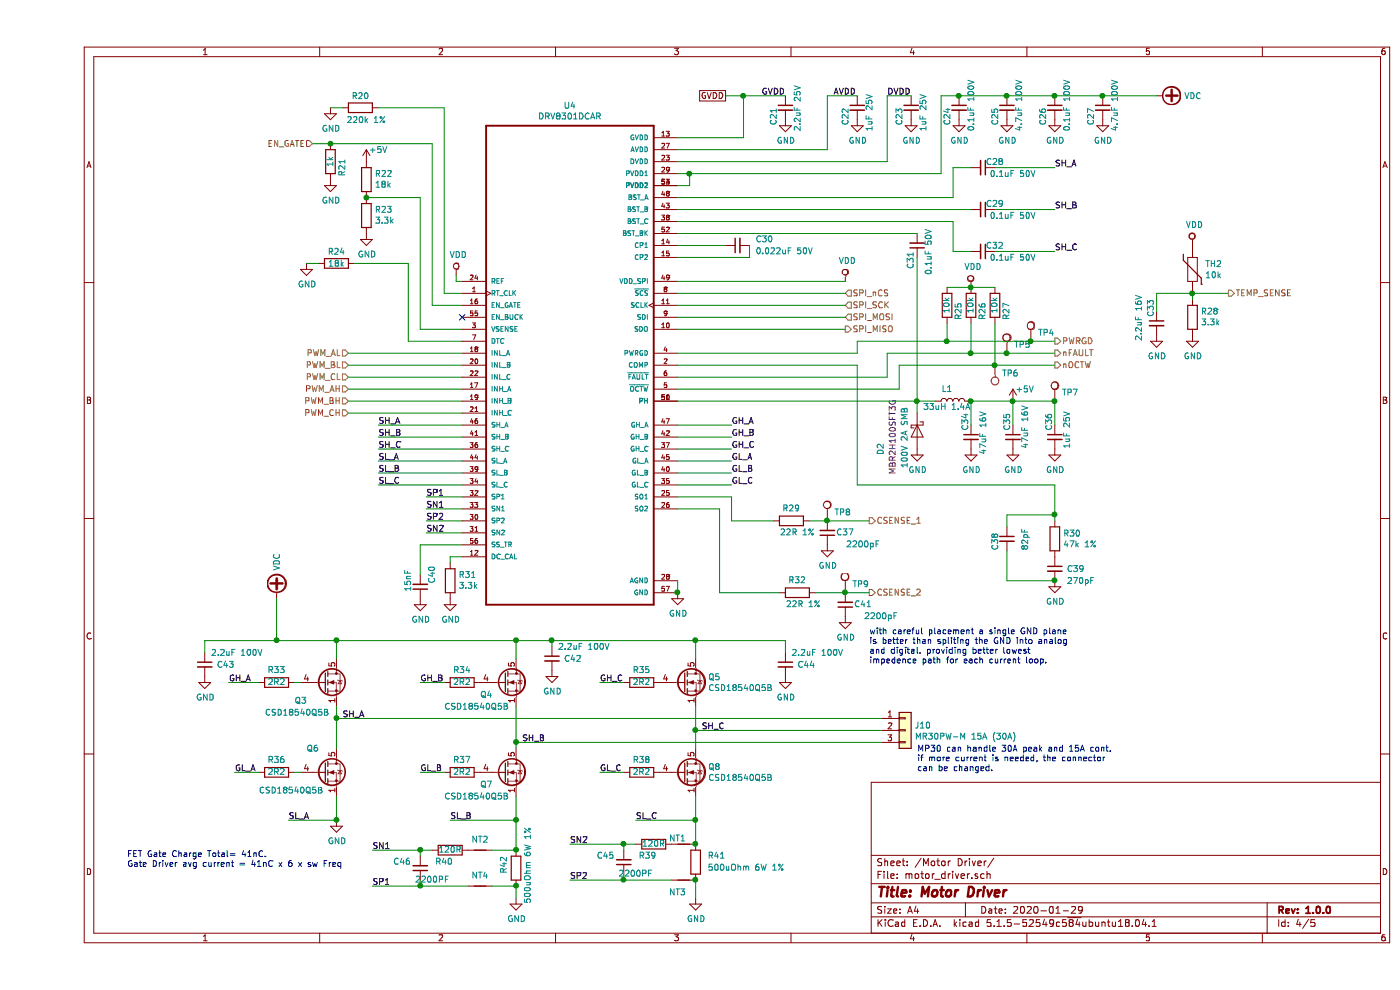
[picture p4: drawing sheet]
EESchema Schematic File Version 4
EELAYER 30 0
EELAYER END
$Descr A4 11693 8268
encoding utf-8
Sheet 4 5
Title "Motor Driver"
Date "2020-01-29"
Rev "1.0.0"
Comp ""
Comment1 ""
Comment2 ""
Comment3 ""
Comment4 ""
$EndDescr
$Comp
L DRV8301DCAR:DRV8301DCAR U4
U 1 1
P 4450 3050
F 0 "U4" H 4450 5220 50  0000 C CNN
F 1 "DRV8301DCAR" H 4450 5129 50  0000 C CNN
F 2 "SOP50P810X120-57N" H 4450 3050 50  0001 L BNN
F 3 "F" H 4450 3050 50  0001 L BNN
F 4 "IPC-7351B" H 4450 3050 50  0001 L BNN "Field4"
F 5 "Texas Instruments" H 4450 3050 50  0001 L BNN "Field5"
F 6 "5591" H 4450 3050 50  0001 L BNN "Field6"
	1    4450 3050
	1    0    0    -1  
$EndComp
Text HLabel 6750 2450 2    50   Input ~ 0
SPI_nCS
Text HLabel 6750 2550 2    50   Input ~ 0
SPI_SCK
Text HLabel 6750 2650 2    50   Input ~ 0
SPI_MOSI
Text HLabel 6750 2750 2    50   Output ~ 0
SPI_MISO
Wire Wire Line
	5350 2450 6750 2450
Wire Wire Line
	6750 2550 5350 2550
Wire Wire Line
	5350 2650 6750 2650
Wire Wire Line
	6750 2750 5350 2750
Text HLabel 8500 2950 2    50   Output ~ 0
nFAULT
Text HLabel 8500 3050 2    50   Output ~ 0
nOCTW
$Comp
L Device:C_Small C21
U 1 1
P 6250 900
F 0 "C21" V 6150 750 50  0000 L CNN
F 1 "2.2uF 25V" V 6350 700 50  0000 L CNN
F 2 "Capacitor_SMD:C_0402_1005Metric" H 6250 900 50  0001 C CNN
F 3 "~" H 6250 900 50  0001 C CNN
F 4 "" H 6250 900 50  0001 C CNN "Description"
	1    6250 900 
	1    0    0    -1  
$EndComp
Wire Wire Line
	6250 800  5900 800 
Wire Wire Line
	5900 1150 5350 1150
$Comp
L power:GND #PWR0149
U 1 1
P 6250 1000
F 0 "#PWR0149" H 6250 750 50  0001 C CNN
F 1 "GND" H 6255 827 50  0000 C CNN
F 2 "" H 6250 1000 50  0001 C CNN
F 3 "" H 6250 1000 50  0001 C CNN
	1    6250 1000
	1    0    0    -1  
$EndComp
Text Label 6050 800  0    50   ~ 0
GVDD
$Comp
L Device:C_Small C22
U 1 1
P 6850 900
F 0 "C22" V 6750 750 50  0000 L CNN
F 1 "1uF 25V" V 6950 700 50  0000 L CNN
F 2 "Capacitor_SMD:C_0402_1005Metric" H 6850 900 50  0001 C CNN
F 3 "~" H 6850 900 50  0001 C CNN
	1    6850 900 
	1    0    0    -1  
$EndComp
Wire Wire Line
	6850 800  6600 800 
Wire Wire Line
	6600 1250 5350 1250
$Comp
L power:GND #PWR0150
U 1 1
P 6850 1000
F 0 "#PWR0150" H 6850 750 50  0001 C CNN
F 1 "GND" H 6855 827 50  0000 C CNN
F 2 "" H 6850 1000 50  0001 C CNN
F 3 "" H 6850 1000 50  0001 C CNN
	1    6850 1000
	1    0    0    -1  
$EndComp
Text Label 6650 800  0    50   ~ 0
AVDD
Wire Wire Line
	7300 800  7100 800 
Wire Wire Line
	7100 1350 5350 1350
$Comp
L power:GND #PWR0151
U 1 1
P 7300 1000
F 0 "#PWR0151" H 7300 750 50  0001 C CNN
F 1 "GND" H 7305 827 50  0000 C CNN
F 2 "" H 7300 1000 50  0001 C CNN
F 3 "" H 7300 1000 50  0001 C CNN
	1    7300 1000
	1    0    0    -1  
$EndComp
$Comp
L Device:C_Small C25
U 1 1
P 8100 900
F 0 "C25" V 8000 750 50  0000 L CNN
F 1 "4.7uF 100V" V 8200 700 50  0000 L CNN
F 2 "Capacitor_SMD:C_1210_3225Metric" H 8100 900 50  0001 C CNN
F 3 "~" H 8100 900 50  0001 C CNN
	1    8100 900 
	1    0    0    -1  
$EndComp
$Comp
L Device:C_Small C24
U 1 1
P 7700 900
F 0 "C24" V 7600 750 50  0000 L CNN
F 1 "0.1uF 100V" V 7800 700 50  0000 L CNN
F 2 "Capacitor_SMD:C_0402_1005Metric" H 7700 900 50  0001 C CNN
F 3 "~" H 7700 900 50  0001 C CNN
	1    7700 900 
	1    0    0    -1  
$EndComp
Wire Wire Line
	8100 800  7700 800 
Wire Wire Line
	7700 800  7550 800 
Wire Wire Line
	7550 1450 5450 1450
Connection ~ 7700 800 
$Comp
L power:GND #PWR0152
U 1 1
P 7700 1000
F 0 "#PWR0152" H 7700 750 50  0001 C CNN
F 1 "GND" H 7705 827 50  0000 C CNN
F 2 "" H 7700 1000 50  0001 C CNN
F 3 "" H 7700 1000 50  0001 C CNN
	1    7700 1000
	1    0    0    -1  
$EndComp
$Comp
L power:GND #PWR0153
U 1 1
P 8100 1000
F 0 "#PWR0153" H 8100 750 50  0001 C CNN
F 1 "GND" H 8105 827 50  0000 C CNN
F 2 "" H 8100 1000 50  0001 C CNN
F 3 "" H 8100 1000 50  0001 C CNN
	1    8100 1000
	1    0    0    -1  
$EndComp
$Comp
L power:VDC #PWR0154
U 1 1
P 9350 800
F 0 "#PWR0154" H 9350 700 50  0001 C CNN
F 1 "VDC" V 9350 1030 50  0000 L CNN
F 2 "" H 9350 800 50  0001 C CNN
F 3 "" H 9350 800 50  0001 C CNN
	1    9350 800 
	0    1    1    0   
$EndComp
Connection ~ 8100 800 
$Comp
L power:GND #PWR0155
U 1 1
P 8500 1000
F 0 "#PWR0155" H 8500 750 50  0001 C CNN
F 1 "GND" H 8505 827 50  0000 C CNN
F 2 "" H 8500 1000 50  0001 C CNN
F 3 "" H 8500 1000 50  0001 C CNN
	1    8500 1000
	1    0    0    -1  
$EndComp
$Comp
L power:GND #PWR0156
U 1 1
P 8900 1000
F 0 "#PWR0156" H 8900 750 50  0001 C CNN
F 1 "GND" H 8905 827 50  0000 C CNN
F 2 "" H 8900 1000 50  0001 C CNN
F 3 "" H 8900 1000 50  0001 C CNN
	1    8900 1000
	1    0    0    -1  
$EndComp
Wire Wire Line
	5350 1550 5450 1550
Wire Wire Line
	5450 1550 5450 1450
Connection ~ 5450 1450
Wire Wire Line
	5450 1450 5350 1450
Text Label 7100 800  0    50   ~ 0
DVDD
$Comp
L Device:C_Small C32
U 1 1
P 7900 2100
F 0 "C32" V 7850 2200 50  0000 C CNN
F 1 "0.1uF 50V" V 7950 2350 50  0000 C CNN
F 2 "Capacitor_SMD:C_0402_1005Metric" H 7900 2100 50  0001 C CNN
F 3 "~" H 7900 2100 50  0001 C CNN
	1    7900 2100
	0    1    1    0   
$EndComp
Wire Wire Line
	5350 1650 7650 1650
Wire Wire Line
	7800 1400 7650 1400
Wire Wire Line
	7650 1400 7650 1650
Wire Wire Line
	7800 1750 5350 1750
Wire Wire Line
	5350 1850 7650 1850
Wire Wire Line
	7650 1850 7650 2100
Wire Wire Line
	7650 2100 7800 2100
Wire Wire Line
	8500 1400 8000 1400
Wire Wire Line
	8500 1750 8000 1750
Wire Wire Line
	8500 2100 8000 2100
Text Label 8500 1400 0    50   ~ 0
SH_A
Text Label 8500 1750 0    50   ~ 0
SH_B
Text Label 8500 2100 0    50   ~ 0
SH_C
$Comp
L power:GND #PWR0157
U 1 1
P 8150 3750
F 0 "#PWR0157" H 8150 3500 50  0001 C CNN
F 1 "GND" H 8155 3577 50  0000 C CNN
F 2 "" H 8150 3750 50  0001 C CNN
F 3 "" H 8150 3750 50  0001 C CNN
	1    8150 3750
	1    0    0    -1  
$EndComp
$Comp
L Device:C_Small C34
U 1 1
P 7800 3650
F 0 "C34" V 7750 3700 50  0000 L CNN
F 1 "47uF 16V" V 7900 3500 50  0000 L CNN
F 2 "Capacitor_SMD:C_1210_3225Metric" H 7800 3650 50  0001 C CNN
F 3 "https://search.murata.co.jp/Ceramy/image/img/A01X/G101/ENG/GRM32EC81C476KE15-01.pdf" H 7800 3650 50  0001 C CNN
	1    7800 3650
	1    0    0    -1  
$EndComp
$Comp
L power:GND #PWR0158
U 1 1
P 7800 3750
F 0 "#PWR0158" H 7800 3500 50  0001 C CNN
F 1 "GND" H 7805 3577 50  0000 C CNN
F 2 "" H 7800 3750 50  0001 C CNN
F 3 "" H 7800 3750 50  0001 C CNN
	1    7800 3750
	1    0    0    -1  
$EndComp
$Comp
L power:+5V #PWR0159
U 1 1
P 8150 3350
F 0 "#PWR0159" H 8150 3200 50  0001 C CNN
F 1 "+5V" H 8250 3450 50  0000 C CNN
F 2 "" H 8150 3350 50  0001 C CNN
F 3 "" H 8150 3350 50  0001 C CNN
	1    8150 3350
	1    0    0    -1  
$EndComp
Wire Wire Line
	8150 3550 8150 3350
Wire Wire Line
	8150 3350 7800 3350
Wire Wire Line
	7800 3350 7800 3550
Connection ~ 8150 3350
$Comp
L Device:C_Small C36
U 1 1
P 8500 3650
F 0 "C36" V 8450 3700 50  0000 L CNN
F 1 "1uF 25V" V 8600 3550 50  0000 L CNN
F 2 "Capacitor_SMD:C_0402_1005Metric" H 8500 3650 50  0001 C CNN
F 3 "~" H 8500 3650 50  0001 C CNN
	1    8500 3650
	1    0    0    -1  
$EndComp
$Comp
L power:GND #PWR0160
U 1 1
P 8500 3750
F 0 "#PWR0160" H 8500 3500 50  0001 C CNN
F 1 "GND" H 8505 3577 50  0000 C CNN
F 2 "" H 8500 3750 50  0001 C CNN
F 3 "" H 8500 3750 50  0001 C CNN
	1    8500 3750
	1    0    0    -1  
$EndComp
Wire Wire Line
	8500 3550 8500 3350
Wire Wire Line
	8500 3350 8150 3350
$Comp
L Device:L L1
U 1 1
P 7650 3350
F 0 "L1" V 7750 3400 50  0000 C CNN
F 1 "33uH 1.4A" V 7600 3400 50  0000 C CNN
F 2 "Inductor_SMD:L_Taiyo-Yuden_NR-60xx" H 7650 3350 50  0001 C CNN
F 3 "https://www.bourns.com/docs/Product-Datasheets/SRN6045.pdf" H 7650 3350 50  0001 C CNN
F 4 "NR6045T330M" V 7650 3350 50  0001 C CNN "MPN"
	1    7650 3350
	0    -1   -1   0   
$EndComp
Connection ~ 7800 3350
$Comp
L Device:C_Small C35
U 1 1
P 8150 3650
F 0 "C35" V 8100 3700 50  0000 L CNN
F 1 "47uF 16V" V 8250 3550 50  0000 L CNN
F 2 "Capacitor_SMD:C_1210_3225Metric" H 8150 3650 50  0001 C CNN
F 3 "https://search.murata.co.jp/Ceramy/image/img/A01X/G101/ENG/GRM32EC81C476KE15-01.pdf" H 8150 3650 50  0001 C CNN
	1    8150 3650
	1    0    0    -1  
$EndComp
Wire Wire Line
	5350 3350 7350 3350
$Comp
L Device:C_Small C29
U 1 1
P 7900 1750
F 0 "C29" V 7850 1850 50  0000 C CNN
F 1 "0.1uF 50V" V 7950 2000 50  0000 C CNN
F 2 "Capacitor_SMD:C_0402_1005Metric" H 7900 1750 50  0001 C CNN
F 3 "~" H 7900 1750 50  0001 C CNN
	1    7900 1750
	0    1    1    0   
$EndComp
$Comp
L Device:C_Small C28
U 1 1
P 7900 1400
F 0 "C28" V 7850 1500 50  0000 C CNN
F 1 "0.1uF 50V" V 7950 1650 50  0000 C CNN
F 2 "Capacitor_SMD:C_0402_1005Metric" H 7900 1400 50  0001 C CNN
F 3 "~" H 7900 1400 50  0001 C CNN
	1    7900 1400
	0    1    1    0   
$EndComp
$Comp
L Device:C_Small C31
U 1 1
P 7350 2050
F 0 "C31" V 7400 2250 50  0000 R CNN
F 1 "0.1uF 50V" V 7250 2300 50  0000 R CNN
F 2 "Capacitor_SMD:C_0402_1005Metric" H 7350 2050 50  0001 C CNN
F 3 "~" H 7350 2050 50  0001 C CNN
	1    7350 2050
	-1   0    0    1   
$EndComp
Wire Wire Line
	5350 1950 7350 1950
Wire Wire Line
	7350 2150 7350 3350
Connection ~ 7350 3350
Wire Wire Line
	7350 3350 7500 3350
$Comp
L Device:C_Small C30
U 1 1
P 5850 2050
F 0 "C30" V 5900 1900 50  0000 R CNN
F 1 "0.022uF 50V" V 5800 1900 50  0000 R CNN
F 2 "Capacitor_SMD:C_0402_1005Metric" H 5850 2050 50  0001 C CNN
F 3 "~" H 5850 2050 50  0001 C CNN
	1    5850 2050
	0    -1   -1   0   
$EndComp
Wire Wire Line
	5350 2050 5750 2050
Wire Wire Line
	5950 2050 5950 2150
Wire Wire Line
	5950 2150 5350 2150
$Comp
L Device:C_Small C23
U 1 1
P 7300 900
F 0 "C23" V 7200 750 50  0000 L CNN
F 1 "1uF 25V" V 7400 700 50  0000 L CNN
F 2 "Capacitor_SMD:C_0402_1005Metric" H 7300 900 50  0001 C CNN
F 3 "~" H 7300 900 50  0001 C CNN
	1    7300 900 
	1    0    0    -1  
$EndComp
Wire Wire Line
	8100 800  8500 800 
$Comp
L Device:C_Small C26
U 1 1
P 8500 900
F 0 "C26" V 8400 750 50  0000 L CNN
F 1 "0.1uF 100V" V 8600 700 50  0000 L CNN
F 2 "Capacitor_SMD:C_0402_1005Metric" H 8500 900 50  0001 C CNN
F 3 "~" H 8500 900 50  0001 C CNN
	1    8500 900 
	1    0    0    -1  
$EndComp
Connection ~ 8500 800 
Wire Wire Line
	8500 800  8900 800 
$Comp
L Device:C_Small C27
U 1 1
P 8900 900
F 0 "C27" V 8800 750 50  0000 L CNN
F 1 "4.7uF 100V" V 9000 700 50  0000 L CNN
F 2 "Capacitor_SMD:C_1210_3225Metric" H 8900 900 50  0001 C CNN
F 3 "~" H 8900 900 50  0001 C CNN
	1    8900 900 
	1    0    0    -1  
$EndComp
Connection ~ 8900 800 
$Comp
L Device:D_Schottky D2
U 1 1
P 7350 3600
F 0 "D2" H 7450 3300 50  0000 L CNN
F 1 "100V 2A SMB" H 7150 3500 50  0000 L CNN
F 2 "Diode_SMD:D_SOD-123F" H 7350 3600 50  0001 C CNN
F 3 "" H 7350 3600 50  0001 C CNN
F 4 "MBR2H100SFT3G" H 7400 3400 50  0000 C CNN "MPN"
	1    7350 3600
	0    1    1    0   
$EndComp
$Comp
L power:GND #PWR0161
U 1 1
P 7350 3750
F 0 "#PWR0161" H 7350 3500 50  0001 C CNN
F 1 "GND" H 7355 3577 50  0000 C CNN
F 2 "" H 7350 3750 50  0001 C CNN
F 3 "" H 7350 3750 50  0001 C CNN
	1    7350 3750
	1    0    0    -1  
$EndComp
Wire Wire Line
	7350 3450 7350 3350
Wire Wire Line
	6750 2350 5350 2350
$Comp
L power:VDD #PWR0162
U 1 1
P 6750 2350
F 0 "#PWR0162" H 6750 2200 50  0001 C CNN
F 1 "VDD" H 6767 2523 50  0000 C CNN
F 2 "" H 6750 2350 50  0001 C CNN
F 3 "" H 6750 2350 50  0001 C CNN
	1    6750 2350
	1    0    0    -1  
$EndComp
$Comp
L power:VDD #PWR0163
U 1 1
P 7800 2400
F 0 "#PWR0163" H 7800 2250 50  0001 C CNN
F 1 "VDD" H 7817 2573 50  0000 C CNN
F 2 "" H 7800 2400 50  0001 C CNN
F 3 "" H 7800 2400 50  0001 C CNN
	1    7800 2400
	1    0    0    -1  
$EndComp
$Comp
L Device:R R27
U 1 1
P 8000 2550
F 0 "R27" V 7900 2600 50  0000 C CNN
F 1 "10k" V 8000 2550 50  0000 C CNN
F 2 "Resistor_SMD:R_0402_1005Metric" V 7930 2550 50  0001 C CNN
F 3 "~" H 8000 2550 50  0001 C CNN
	1    8000 2550
	-1   0    0    1   
$EndComp
Text HLabel 8500 2850 2    50   Output ~ 0
PWRGD
$Comp
L Device:R R26
U 1 1
P 7800 2550
F 0 "R26" V 7700 2600 50  0000 C CNN
F 1 "10k" V 7800 2550 50  0000 C CNN
F 2 "Resistor_SMD:R_0402_1005Metric" V 7730 2550 50  0001 C CNN
F 3 "~" H 7800 2550 50  0001 C CNN
	1    7800 2550
	-1   0    0    1   
$EndComp
$Comp
L Device:R R25
U 1 1
P 7600 2550
F 0 "R25" V 7500 2600 50  0000 C CNN
F 1 "10k" V 7600 2550 50  0000 C CNN
F 2 "Resistor_SMD:R_0402_1005Metric" V 7530 2550 50  0001 C CNN
F 3 "~" H 7600 2550 50  0001 C CNN
	1    7600 2550
	-1   0    0    1   
$EndComp
Wire Wire Line
	7600 2400 7800 2400
Connection ~ 7800 2400
Wire Wire Line
	7800 2400 8000 2400
Wire Wire Line
	7200 3050 7200 3250
Wire Wire Line
	7200 3250 5350 3250
Wire Wire Line
	7200 3050 8000 3050
Wire Wire Line
	7100 3150 7100 2950
Wire Wire Line
	7100 2950 7800 2950
Wire Wire Line
	5350 3150 7100 3150
Wire Wire Line
	8500 2850 8300 2850
Wire Wire Line
	6850 2850 6850 2950
Wire Wire Line
	6850 2950 5350 2950
Wire Wire Line
	7600 2700 7600 2850
Connection ~ 7600 2850
Wire Wire Line
	7600 2850 6850 2850
Wire Wire Line
	7800 2700 7800 2950
Connection ~ 7800 2950
Wire Wire Line
	7800 2950 8100 2950
Wire Wire Line
	8000 2700 8000 3050
Connection ~ 8000 3050
Wire Wire Line
	8000 3050 8500 3050
$Comp
L Device:C_Small C38
U 1 1
P 8100 4500
F 0 "C38" V 8000 4400 50  0000 L CNN
F 1 "82pF" V 8250 4400 50  0000 L CNN
F 2 "Capacitor_SMD:C_0402_1005Metric" H 8100 4500 50  0001 C CNN
F 3 "~" H 8100 4500 50  0001 C CNN
	1    8100 4500
	1    0    0    -1  
$EndComp
$Comp
L Device:C_Small C39
U 1 1
P 8500 4750
F 0 "C39" H 8600 4750 50  0000 L CNN
F 1 "270pF" H 8600 4650 50  0000 L CNN
F 2 "Capacitor_SMD:C_0402_1005Metric" H 8500 4750 50  0001 C CNN
F 3 "~" H 8500 4750 50  0001 C CNN
	1    8500 4750
	1    0    0    -1  
$EndComp
$Comp
L Device:R R30
U 1 1
P 8500 4500
F 0 "R30" H 8570 4546 50  0000 L CNN
F 1 "47k 1%" H 8570 4455 50  0000 L CNN
F 2 "Resistor_SMD:R_0402_1005Metric" V 8430 4500 50  0001 C CNN
F 3 "~" H 8500 4500 50  0001 C CNN
	1    8500 4500
	1    0    0    -1  
$EndComp
Wire Wire Line
	8100 4400 8100 4300
Wire Wire Line
	8100 4300 8500 4300
Wire Wire Line
	8500 4300 8500 4350
Wire Wire Line
	6850 4050 6850 3050
Wire Wire Line
	6850 3050 5350 3050
$Comp
L power:GND #PWR0164
U 1 1
P 8500 4850
F 0 "#PWR0164" H 8500 4600 50  0001 C CNN
F 1 "GND" H 8505 4677 50  0000 C CNN
F 2 "" H 8500 4850 50  0001 C CNN
F 3 "" H 8500 4850 50  0001 C CNN
	1    8500 4850
	1    0    0    -1  
$EndComp
Wire Wire Line
	8500 4850 8100 4850
Wire Wire Line
	8100 4850 8100 4600
Connection ~ 8500 4850
$Comp
L power:GND #PWR0165
U 1 1
P 5350 4950
F 0 "#PWR0165" H 5350 4700 50  0001 C CNN
F 1 "GND" H 5355 4777 50  0000 C CNN
F 2 "" H 5350 4950 50  0001 C CNN
F 3 "" H 5350 4950 50  0001 C CNN
	1    5350 4950
	1    0    0    -1  
$EndComp
Wire Wire Line
	5350 4850 5350 4950
Connection ~ 5350 4950
Text Notes 6950 5550 0    50   ~ 0
with careful placement a single GND plane \nis better than spliting the GND into analog\nand digital. providing better lowest \nimpedence path for each current loop.
$Comp
L power:VDD #PWR0166
U 1 1
P 3500 2300
F 0 "#PWR0166" H 3500 2150 50  0001 C CNN
F 1 "VDD" H 3517 2473 50  0000 C CNN
F 2 "" H 3500 2300 50  0001 C CNN
F 3 "" H 3500 2300 50  0001 C CNN
	1    3500 2300
	1    0    0    -1  
$EndComp
Wire Wire Line
	3500 2350 3500 2300
$Comp
L Device:R R20
U 1 1
P 2700 900
F 0 "R20" V 2600 900 50  0000 C CNN
F 1 "220k 1%" V 2800 950 50  0000 C CNN
F 2 "Resistor_SMD:R_0402_1005Metric" V 2630 900 50  0001 C CNN
F 3 "~" H 2700 900 50  0001 C CNN
	1    2700 900 
	0    1    1    0   
$EndComp
$Comp
L power:GND #PWR0167
U 1 1
P 2450 900
F 0 "#PWR0167" H 2450 650 50  0001 C CNN
F 1 "GND" H 2455 727 50  0000 C CNN
F 2 "" H 2450 900 50  0001 C CNN
F 3 "" H 2450 900 50  0001 C CNN
	1    2450 900 
	1    0    0    -1  
$EndComp
Wire Wire Line
	2450 900  2550 900 
Wire Wire Line
	3550 2350 3500 2350
Text HLabel 2300 1200 0    50   Input ~ 0
EN_GATE
$Comp
L Device:R R21
U 1 1
P 2450 1350
F 0 "R21" V 2350 1400 50  0000 C CNN
F 1 "1k" V 2450 1350 50  0000 C CNN
F 2 "Resistor_SMD:R_0402_1005Metric" V 2380 1350 50  0001 C CNN
F 3 "~" H 2450 1350 50  0001 C CNN
	1    2450 1350
	-1   0    0    1   
$EndComp
$Comp
L power:GND #PWR0168
U 1 1
P 2450 1500
F 0 "#PWR0168" H 2450 1250 50  0001 C CNN
F 1 "GND" H 2455 1327 50  0000 C CNN
F 2 "" H 2450 1500 50  0001 C CNN
F 3 "" H 2450 1500 50  0001 C CNN
	1    2450 1500
	1    0    0    -1  
$EndComp
Wire Wire Line
	3400 2450 3550 2450
Wire Wire Line
	2300 1200 2450 1200
Wire Wire Line
	3300 2550 3550 2550
NoConn ~ 3550 2650
$Comp
L Device:R R22
U 1 1
P 2750 1500
F 0 "R22" H 2680 1454 50  0000 R CNN
F 1 "18k" H 2680 1545 50  0000 R CNN
F 2 "Resistor_SMD:R_0402_1005Metric" V 2680 1500 50  0001 C CNN
F 3 "~" H 2750 1500 50  0001 C CNN
	1    2750 1500
	-1   0    0    1   
$EndComp
$Comp
L power:+5V #PWR0169
U 1 1
P 2750 1350
F 0 "#PWR0169" H 2750 1200 50  0001 C CNN
F 1 "+5V" H 2850 1450 50  0000 C CNN
F 2 "" H 2750 1350 50  0001 C CNN
F 3 "" H 2750 1350 50  0001 C CNN
	1    2750 1350
	1    0    0    -1  
$EndComp
$Comp
L Device:R R23
U 1 1
P 2750 1800
F 0 "R23" H 2680 1754 50  0000 R CNN
F 1 "3.3k" H 2680 1845 50  0000 R CNN
F 2 "Resistor_SMD:R_0402_1005Metric" V 2680 1800 50  0001 C CNN
F 3 "~" H 2750 1800 50  0001 C CNN
	1    2750 1800
	-1   0    0    1   
$EndComp
Wire Wire Line
	2750 1650 3200 1650
Wire Wire Line
	3200 1650 3200 2750
Wire Wire Line
	3200 2750 3550 2750
Connection ~ 2750 1650
$Comp
L power:GND #PWR0170
U 1 1
P 2750 1950
F 0 "#PWR0170" H 2750 1700 50  0001 C CNN
F 1 "GND" H 2755 1777 50  0000 C CNN
F 2 "" H 2750 1950 50  0001 C CNN
F 3 "" H 2750 1950 50  0001 C CNN
	1    2750 1950
	1    0    0    -1  
$EndComp
$Comp
L Device:R R24
U 1 1
P 2500 2200
F 0 "R24" V 2400 2200 50  0000 C CNN
F 1 "18k" V 2500 2200 50  0000 C CNN
F 2 "Resistor_SMD:R_0402_1005Metric" V 2430 2200 50  0001 C CNN
F 3 "~" H 2500 2200 50  0001 C CNN
	1    2500 2200
	0    1    1    0   
$EndComp
Wire Wire Line
	2650 2200 3100 2200
Wire Wire Line
	3100 2200 3100 2850
Wire Wire Line
	3100 2850 3550 2850
$Comp
L power:GND #PWR0171
U 1 1
P 2250 2200
F 0 "#PWR0171" H 2250 1950 50  0001 C CNN
F 1 "GND" H 2255 2027 50  0000 C CNN
F 2 "" H 2250 2200 50  0001 C CNN
F 3 "" H 2250 2200 50  0001 C CNN
	1    2250 2200
	1    0    0    -1  
$EndComp
Wire Wire Line
	2350 2200 2250 2200
Text HLabel 2600 3350 0    50   Input ~ 0
PWM_BH
Text HLabel 2600 3050 0    50   Input ~ 0
PWM_BL
Text HLabel 2600 3450 0    50   Input ~ 0
PWM_CH
Text HLabel 2600 3150 0    50   Input ~ 0
PWM_CL
Text HLabel 2600 3250 0    50   Input ~ 0
PWM_AH
Text HLabel 2600 2950 0    50   Input ~ 0
PWM_AL
Wire Wire Line
	2600 2950 3550 2950
Wire Wire Line
	3550 3050 2600 3050
Wire Wire Line
	2600 3150 3550 3150
Wire Wire Line
	3550 3250 2600 3250
Wire Wire Line
	3550 3350 2600 3350
Wire Wire Line
	2600 3450 3550 3450
Wire Wire Line
	5900 800  5900 1150
Wire Wire Line
	6600 800  6600 1250
Wire Wire Line
	7100 800  7100 1350
Wire Wire Line
	7550 800  7550 1450
Wire Wire Line
	2450 1200 3300 1200
Wire Wire Line
	3300 1200 3300 2550
Connection ~ 2450 1200
Wire Wire Line
	3400 900  3400 2450
Wire Wire Line
	2850 900  3400 900 
$Comp
L Transistor_FET:CSD18540Q5B Q3
U 1 1
P 2400 5700
F 0 "Q3" H 2150 5550 50  0000 L CNN
F 1 "CSD18540Q5B" H 1900 5450 50  0000 L CNN
F 2 "Package_TO_SOT_SMD:TDSON-8-1" H 2600 5625 50  0001 L CIN
F 3 "http://www.ti.com/lit/gpn/csd18540q5b" V 2400 5700 50  0001 L CNN
	1    2400 5700
	1    0    0    -1  
$EndComp
Wire Wire Line
	9350 800  8900 800 
$Comp
L Transistor_FET:CSD18540Q5B Q6
U 1 1
P 2400 6450
F 0 "Q6" H 2250 6650 50  0000 L CNN
F 1 "CSD18540Q5B" H 1850 6300 50  0000 L CNN
F 2 "Package_TO_SOT_SMD:TDSON-8-1" H 2600 6375 50  0001 L CIN
F 3 "http://www.ti.com/lit/gpn/csd18540q5b" V 2400 6450 50  0001 L CNN
	1    2400 6450
	1    0    0    -1  
$EndComp
$Comp
L Transistor_FET:CSD18540Q5B Q4
U 1 1
P 3900 5700
F 0 "Q4" H 3700 5600 50  0000 L CNN
F 1 "CSD18540Q5B" H 3400 5500 50  0000 L CNN
F 2 "Package_TO_SOT_SMD:TDSON-8-1" H 4100 5625 50  0001 L CIN
F 3 "http://www.ti.com/lit/gpn/csd18540q5b" V 3900 5700 50  0001 L CNN
	1    3900 5700
	1    0    0    -1  
$EndComp
$Comp
L Transistor_FET:CSD18540Q5B Q7
U 1 1
P 3900 6450
F 0 "Q7" H 3700 6350 50  0000 L CNN
F 1 "CSD18540Q5B" H 3400 6250 50  0000 L CNN
F 2 "Package_TO_SOT_SMD:TDSON-8-1" H 4100 6375 50  0001 L CIN
F 3 "http://www.ti.com/lit/gpn/csd18540q5b" V 3900 6450 50  0001 L CNN
	1    3900 6450
	1    0    0    -1  
$EndComp
$Comp
L Transistor_FET:CSD18540Q5B Q8
U 1 1
P 5400 6450
F 0 "Q8" H 5604 6496 50  0000 L CNN
F 1 "CSD18540Q5B" H 5604 6405 50  0000 L CNN
F 2 "Package_TO_SOT_SMD:TDSON-8-1" H 5600 6375 50  0001 L CIN
F 3 "http://www.ti.com/lit/gpn/csd18540q5b" V 5400 6450 50  0001 L CNN
	1    5400 6450
	1    0    0    -1  
$EndComp
$Comp
L Transistor_FET:CSD18540Q5B Q5
U 1 1
P 5400 5700
F 0 "Q5" H 5604 5746 50  0000 L CNN
F 1 "CSD18540Q5B" H 5604 5655 50  0000 L CNN
F 2 "Package_TO_SOT_SMD:TDSON-8-1" H 5600 5625 50  0001 L CIN
F 3 "http://www.ti.com/lit/gpn/csd18540q5b" V 5400 5700 50  0001 L CNN
	1    5400 5700
	1    0    0    -1  
$EndComp
Wire Wire Line
	2500 5500 2500 5350
Wire Wire Line
	4000 5350 4000 5500
Wire Wire Line
	4000 5350 4300 5350
Wire Wire Line
	5500 5350 5500 5500
Connection ~ 4000 5350
$Comp
L Device:R R42
U 1 1
P 4000 7250
F 0 "R42" V 4100 7300 50  0000 R CNN
F 1 "500uOhm 6W 1%" V 3900 7550 50  0000 R CNN
F 2 "Resistor_SMD:R_2512_6332Metric" V 3930 7250 50  0001 C CNN
F 3 "~" H 4000 7250 50  0001 C CNN
	1    4000 7250
	-1   0    0    1   
$EndComp
$Comp
L Device:R R33
U 1 1
P 2000 5700
F 0 "R33" V 2100 5700 50  0000 C CNN
F 1 "2R2" V 2000 5700 50  0000 C CNN
F 2 "Resistor_SMD:R_0402_1005Metric" V 1930 5700 50  0001 C CNN
F 3 "~" H 2000 5700 50  0001 C CNN
	1    2000 5700
	0    -1   -1   0   
$EndComp
$Comp
L Device:R R36
U 1 1
P 2000 6450
F 0 "R36" V 2100 6450 50  0000 C CNN
F 1 "2R2" V 2000 6450 50  0000 C CNN
F 2 "Resistor_SMD:R_0402_1005Metric" V 1930 6450 50  0001 C CNN
F 3 "~" H 2000 6450 50  0001 C CNN
	1    2000 6450
	0    -1   -1   0   
$EndComp
$Comp
L Device:R R37
U 1 1
P 3550 6450
F 0 "R37" V 3650 6450 50  0000 C CNN
F 1 "2R2" V 3550 6450 50  0000 C CNN
F 2 "Resistor_SMD:R_0402_1005Metric" V 3480 6450 50  0001 C CNN
F 3 "~" H 3550 6450 50  0001 C CNN
	1    3550 6450
	0    -1   -1   0   
$EndComp
$Comp
L Device:R R34
U 1 1
P 3550 5700
F 0 "R34" V 3650 5700 50  0000 C CNN
F 1 "2R2" V 3550 5700 50  0000 C CNN
F 2 "Resistor_SMD:R_0402_1005Metric" V 3480 5700 50  0001 C CNN
F 3 "~" H 3550 5700 50  0001 C CNN
	1    3550 5700
	0    -1   -1   0   
$EndComp
Wire Wire Line
	2150 5700 2200 5700
Wire Wire Line
	2150 6450 2200 6450
Text Label 5800 3550 0    50   ~ 0
GH_A
Text Label 5800 3650 0    50   ~ 0
GH_B
Text Label 5800 3750 0    50   ~ 0
GH_C
Text Label 5800 3850 0    50   ~ 0
GL_A
Text Label 5800 3950 0    50   ~ 0
GL_B
Text Label 5800 4050 0    50   ~ 0
GL_C
Wire Wire Line
	5350 3550 5800 3550
Wire Wire Line
	5800 3650 5350 3650
Wire Wire Line
	5350 3750 5800 3750
Wire Wire Line
	5800 3850 5350 3850
Wire Wire Line
	5350 3950 5800 3950
Wire Wire Line
	5800 4050 5350 4050
Text Label 1600 5700 0    50   ~ 0
GH_A
Text Label 3200 5700 0    50   ~ 0
GH_B
$Comp
L Device:R R35
U 1 1
P 5050 5700
F 0 "R35" V 5150 5700 50  0000 C CNN
F 1 "2R2" V 5050 5700 50  0000 C CNN
F 2 "Resistor_SMD:R_0402_1005Metric" V 4980 5700 50  0001 C CNN
F 3 "~" H 5050 5700 50  0001 C CNN
	1    5050 5700
	0    -1   -1   0   
$EndComp
Text Label 4700 5700 0    50   ~ 0
GH_C
Wire Wire Line
	4700 5700 4900 5700
Wire Wire Line
	3200 5700 3400 5700
Wire Wire Line
	1600 5700 1850 5700
$Comp
L Device:R R38
U 1 1
P 5050 6450
F 0 "R38" V 5150 6450 50  0000 C CNN
F 1 "2R2" V 5050 6450 50  0000 C CNN
F 2 "Resistor_SMD:R_0402_1005Metric" V 4980 6450 50  0001 C CNN
F 3 "~" H 5050 6450 50  0001 C CNN
	1    5050 6450
	0    -1   -1   0   
$EndComp
Text Label 1650 6450 0    50   ~ 0
GL_A
Text Label 3200 6450 0    50   ~ 0
GL_B
Text Label 4700 6450 0    50   ~ 0
GL_C
Wire Wire Line
	4700 6450 4900 6450
Wire Wire Line
	3200 6450 3400 6450
Wire Wire Line
	1650 6450 1850 6450
$Comp
L Device:R R41
U 1 1
P 5500 7200
F 0 "R41" H 5400 7150 50  0000 R CNN
F 1 "500uOhm 6W 1%" H 5400 7250 50  0000 R CNN
F 2 "Resistor_SMD:R_2512_6332Metric" V 5430 7200 50  0001 C CNN
F 3 "~" H 5500 7200 50  0001 C CNN
	1    5500 7200
	-1   0    0    1   
$EndComp
$Comp
L power:GND #PWR0172
U 1 1
P 5500 7500
F 0 "#PWR0172" H 5500 7250 50  0001 C CNN
F 1 "GND" H 5505 7327 50  0000 C CNN
F 2 "" H 5500 7500 50  0001 C CNN
F 3 "" H 5500 7500 50  0001 C CNN
	1    5500 7500
	1    0    0    -1  
$EndComp
$Comp
L power:GND #PWR0173
U 1 1
P 4000 7500
F 0 "#PWR0173" H 4000 7250 50  0001 C CNN
F 1 "GND" H 4005 7327 50  0000 C CNN
F 2 "" H 4000 7500 50  0001 C CNN
F 3 "" H 4000 7500 50  0001 C CNN
	1    4000 7500
	1    0    0    -1  
$EndComp
$Comp
L power:GND #PWR0174
U 1 1
P 2500 6850
F 0 "#PWR0174" H 2500 6600 50  0001 C CNN
F 1 "GND" H 2505 6677 50  0000 C CNN
F 2 "" H 2500 6850 50  0001 C CNN
F 3 "" H 2500 6850 50  0001 C CNN
	1    2500 6850
	1    0    0    -1  
$EndComp
Wire Wire Line
	2500 5900 2500 6000
$Comp
L Device:Net-Tie_2 NT2
U 1 1
P 3700 7100
F 0 "NT2" H 3700 7189 50  0000 C CNN
F 1 "Net-Tie_2" H 3700 7190 50  0001 C CNN
F 2 "NetTie:NetTie-2_SMD_Pad0.5mm" H 3700 7100 50  0001 C CNN
F 3 "~" H 3700 7100 50  0001 C CNN
	1    3700 7100
	1    0    0    -1  
$EndComp
Wire Wire Line
	4000 7400 4000 7500
Wire Wire Line
	5500 7350 5500 7500
Text Label 2850 3550 0    50   ~ 0
SH_A
Text Label 2850 3650 0    50   ~ 0
SH_B
Text Label 2850 3750 0    50   ~ 0
SH_C
Text Label 2850 3850 0    50   ~ 0
SL_A
Text Label 2850 3950 0    50   ~ 0
SL_B
Text Label 2850 4050 0    50   ~ 0
SL_C
Wire Wire Line
	2850 3550 3550 3550
Wire Wire Line
	2850 3650 3550 3650
Wire Wire Line
	3550 3750 2850 3750
Wire Wire Line
	2850 3850 3550 3850
Text Label 2550 6000 0    50   ~ 0
SH_A
Text Label 4050 6200 0    50   ~ 0
SH_B
Text Label 5550 6100 0    50   ~ 0
SH_C
Wire Wire Line
	2500 6000 7050 6000
Connection ~ 2500 6000
Wire Wire Line
	2500 6000 2500 6250
Text Label 2100 6850 0    50   ~ 0
SL_A
Text Label 3450 6850 0    50   ~ 0
SL_B
Text Label 5000 6850 0    50   ~ 0
SL_C
$Comp
L Device:Net-Tie_2 NT4
U 1 1
P 3700 7400
F 0 "NT4" H 3700 7489 50  0000 C CNN
F 1 "Net-Tie_2" H 3700 7490 50  0001 C CNN
F 2 "NetTie:NetTie-2_SMD_Pad0.5mm" H 3700 7400 50  0001 C CNN
F 3 "~" H 3700 7400 50  0001 C CNN
	1    3700 7400
	1    0    0    -1  
$EndComp
Wire Wire Line
	3250 4150 3550 4150
Wire Wire Line
	3250 4250 3550 4250
Wire Wire Line
	3250 4350 3550 4350
Wire Wire Line
	3250 4450 3550 4450
Text Label 3250 4150 0    50   ~ 0
SP1
Text Label 3250 4250 0    50   ~ 0
SN1
Text Label 3250 4350 0    50   ~ 0
SP2
Text Label 3250 4450 0    50   ~ 0
SN2
Text Label 2800 7100 0    50   ~ 0
SN1
Text Label 2800 7400 0    50   ~ 0
SP1
$Comp
L Device:Net-Tie_2 NT1
U 1 1
P 5400 7050
F 0 "NT1" H 5350 7100 50  0000 C CNN
F 1 "Net-Tie_2" H 5400 7140 50  0001 C CNN
F 2 "NetTie:NetTie-2_SMD_Pad0.5mm" H 5400 7050 50  0001 C CNN
F 3 "~" H 5400 7050 50  0001 C CNN
	1    5400 7050
	1    0    0    -1  
$EndComp
$Comp
L Device:Net-Tie_2 NT3
U 1 1
P 5400 7350
F 0 "NT3" H 5350 7250 50  0000 C CNN
F 1 "Net-Tie_2" H 5400 7440 50  0001 C CNN
F 2 "NetTie:NetTie-2_SMD_Pad0.5mm" H 5400 7350 50  0001 C CNN
F 3 "~" H 5400 7350 50  0001 C CNN
	1    5400 7350
	1    0    0    -1  
$EndComp
Text Label 4450 7050 0    50   ~ 0
SN2
Text Label 4450 7350 0    50   ~ 0
SP2
$Comp
L Device:R R40
U 1 1
P 3450 7100
F 0 "R40" V 3350 7150 50  0000 C CNN
F 1 "120R" V 3450 7100 50  0000 C CNN
F 2 "Resistor_SMD:R_0402_1005Metric" V 3380 7100 50  0001 C CNN
F 3 "~" H 3450 7100 50  0001 C CNN
	1    3450 7100
	0    -1   -1   0   
$EndComp
Wire Wire Line
	3800 7100 4000 7100
Connection ~ 4000 7100
Wire Wire Line
	3800 7400 4000 7400
Connection ~ 4000 7400
$Comp
L Device:C_Small C46
U 1 1
P 3200 7250
F 0 "C46" H 3350 7200 50  0000 C CNN
F 1 "2200PF" H 3100 7350 50  0000 C CNN
F 2 "Capacitor_SMD:C_0402_1005Metric" H 3200 7250 50  0001 C CNN
F 3 "~" H 3200 7250 50  0001 C CNN
	1    3200 7250
	-1   0    0    1   
$EndComp
Wire Wire Line
	3300 7100 3200 7100
Wire Wire Line
	3200 7100 3200 7150
Wire Wire Line
	2800 7100 3200 7100
Connection ~ 3200 7100
Wire Wire Line
	3600 7400 3200 7400
Wire Wire Line
	3200 7400 3200 7350
Wire Wire Line
	2800 7400 3200 7400
Connection ~ 3200 7400
Connection ~ 5500 7050
Connection ~ 5500 7350
$Comp
L Device:R R39
U 1 1
P 5150 7050
F 0 "R39" V 5050 7100 50  0000 C CNN
F 1 "120R" V 5150 7050 50  0000 C CNN
F 2 "Resistor_SMD:R_0402_1005Metric" V 5080 7050 50  0001 C CNN
F 3 "~" H 5150 7050 50  0001 C CNN
	1    5150 7050
	0    -1   -1   0   
$EndComp
$Comp
L Device:C_Small C45
U 1 1
P 4900 7200
F 0 "C45" H 5050 7150 50  0000 C CNN
F 1 "2200PF" H 4800 7300 50  0000 C CNN
F 2 "Capacitor_SMD:C_0402_1005Metric" H 4900 7200 50  0001 C CNN
F 3 "~" H 4900 7200 50  0001 C CNN
	1    4900 7200
	-1   0    0    1   
$EndComp
Wire Wire Line
	4900 7300 4900 7350
Wire Wire Line
	4900 7350 5300 7350
Wire Wire Line
	5000 7050 4900 7050
Wire Wire Line
	4900 7050 4900 7100
Wire Wire Line
	4900 7050 4450 7050
Connection ~ 4900 7050
Wire Wire Line
	4450 7350 4900 7350
Connection ~ 4900 7350
$Comp
L Device:C_Small C40
U 1 1
P 3200 4900
F 0 "C40" V 3100 4800 50  0000 C CNN
F 1 "15nF" V 3300 4850 50  0000 C CNN
F 2 "Capacitor_SMD:C_0402_1005Metric" H 3200 4900 50  0001 C CNN
F 3 "~" H 3200 4900 50  0001 C CNN
	1    3200 4900
	-1   0    0    1   
$EndComp
Wire Wire Line
	3200 4800 3200 4550
Wire Wire Line
	3200 4550 3550 4550
$Comp
L power:GND #PWR0175
U 1 1
P 3200 5000
F 0 "#PWR0175" H 3200 4750 50  0001 C CNN
F 1 "GND" H 3205 4827 50  0000 C CNN
F 2 "" H 3200 5000 50  0001 C CNN
F 3 "" H 3200 5000 50  0001 C CNN
	1    3200 5000
	1    0    0    -1  
$EndComp
$Comp
L Device:R R31
U 1 1
P 3450 4850
F 0 "R31" H 3380 4804 50  0000 R CNN
F 1 "3.3k" H 3380 4895 50  0000 R CNN
F 2 "Resistor_SMD:R_0402_1005Metric" V 3380 4850 50  0001 C CNN
F 3 "~" H 3450 4850 50  0001 C CNN
	1    3450 4850
	-1   0    0    1   
$EndComp
$Comp
L power:GND #PWR0176
U 1 1
P 3450 5000
F 0 "#PWR0176" H 3450 4750 50  0001 C CNN
F 1 "GND" H 3455 4827 50  0000 C CNN
F 2 "" H 3450 5000 50  0001 C CNN
F 3 "" H 3450 5000 50  0001 C CNN
	1    3450 5000
	1    0    0    -1  
$EndComp
Wire Wire Line
	3450 4700 3450 4650
Wire Wire Line
	3450 4650 3550 4650
$Comp
L Device:C_Small C42
U 1 1
P 4300 5500
F 0 "C42" H 4400 5500 50  0000 L CNN
F 1 "2.2uF 100V" H 4350 5600 50  0000 L CNN
F 2 "Capacitor_SMD:C_1210_3225Metric" H 4300 5500 50  0001 C CNN
F 3 "~" H 4300 5500 50  0001 C CNN
	1    4300 5500
	1    0    0    -1  
$EndComp
$Comp
L power:GND #PWR0177
U 1 1
P 4300 5600
F 0 "#PWR0177" H 4300 5350 50  0001 C CNN
F 1 "GND" H 4305 5427 50  0000 C CNN
F 2 "" H 4300 5600 50  0001 C CNN
F 3 "" H 4300 5600 50  0001 C CNN
	1    4300 5600
	1    0    0    -1  
$EndComp
Wire Wire Line
	4300 5400 4300 5350
Connection ~ 4300 5350
Wire Wire Line
	4300 5350 5500 5350
$Comp
L Device:C_Small C44
U 1 1
P 6250 5550
F 0 "C44" H 6350 5550 50  0000 L CNN
F 1 "2.2uF 100V" H 6300 5650 50  0000 L CNN
F 2 "Capacitor_SMD:C_1210_3225Metric" H 6250 5550 50  0001 C CNN
F 3 "~" H 6250 5550 50  0001 C CNN
	1    6250 5550
	1    0    0    -1  
$EndComp
Wire Wire Line
	2500 5350 4000 5350
$Comp
L Device:C_Small C43
U 1 1
P 1400 5550
F 0 "C43" H 1500 5550 50  0000 L CNN
F 1 "2.2uF 100V" H 1450 5650 50  0000 L CNN
F 2 "Capacitor_SMD:C_1210_3225Metric" H 1400 5550 50  0001 C CNN
F 3 "~" H 1400 5550 50  0001 C CNN
	1    1400 5550
	1    0    0    -1  
$EndComp
Wire Wire Line
	2500 5350 2000 5350
Wire Wire Line
	1400 5350 1400 5450
Connection ~ 2500 5350
$Comp
L power:GND #PWR0178
U 1 1
P 1400 5650
F 0 "#PWR0178" H 1400 5400 50  0001 C CNN
F 1 "GND" H 1405 5477 50  0000 C CNN
F 2 "" H 1400 5650 50  0001 C CNN
F 3 "" H 1400 5650 50  0001 C CNN
	1    1400 5650
	1    0    0    -1  
$EndComp
$Comp
L power:GND #PWR0179
U 1 1
P 6250 5650
F 0 "#PWR0179" H 6250 5400 50  0001 C CNN
F 1 "GND" H 6255 5477 50  0000 C CNN
F 2 "" H 6250 5650 50  0001 C CNN
F 3 "" H 6250 5650 50  0001 C CNN
	1    6250 5650
	1    0    0    -1  
$EndComp
Wire Wire Line
	6250 5450 6250 5350
Wire Wire Line
	6250 5350 5500 5350
Connection ~ 5500 5350
$Comp
L power:VDC #PWR0180
U 1 1
P 2000 5000
F 0 "#PWR0180" H 2000 4900 50  0001 C CNN
F 1 "VDC" V 2000 5230 50  0000 L CNN
F 2 "" H 2000 5000 50  0001 C CNN
F 3 "" H 2000 5000 50  0001 C CNN
	1    2000 5000
	1    0    0    -1  
$EndComp
Wire Wire Line
	2000 5000 2000 5350
Connection ~ 2000 5350
Wire Wire Line
	2000 5350 1400 5350
$Comp
L Device:R R29
U 1 1
P 6300 4350
F 0 "R29" V 6400 4350 50  0000 C CNN
F 1 "22R 1%" V 6200 4300 50  0000 C CNN
F 2 "Resistor_SMD:R_0402_1005Metric" V 6230 4350 50  0001 C CNN
F 3 "~" H 6300 4350 50  0001 C CNN
	1    6300 4350
	0    -1   -1   0   
$EndComp
$Comp
L Device:R R32
U 1 1
P 6350 4950
F 0 "R32" V 6450 4950 50  0000 C CNN
F 1 "22R 1%" V 6250 4900 50  0000 C CNN
F 2 "Resistor_SMD:R_0402_1005Metric" V 6280 4950 50  0001 C CNN
F 3 "~" H 6350 4950 50  0001 C CNN
	1    6350 4950
	0    -1   -1   0   
$EndComp
Wire Wire Line
	6150 4350 5800 4350
Wire Wire Line
	5800 4350 5800 4150
Wire Wire Line
	5800 4150 5350 4150
Wire Wire Line
	5350 4250 5700 4250
$Comp
L Device:C_Small C41
U 1 1
P 6750 5050
F 0 "C41" H 6600 5050 50  0000 C CNN
F 1 "2200pF" H 6450 5150 50  0000 C CNN
F 2 "Capacitor_SMD:C_0402_1005Metric" H 6750 5050 50  0001 C CNN
F 3 "~" H 6750 5050 50  0001 C CNN
	1    6750 5050
	-1   0    0    1   
$EndComp
Wire Wire Line
	6200 4950 5700 4950
Wire Wire Line
	5700 4250 5700 4950
Wire Wire Line
	6500 4950 6750 4950
Text HLabel 6950 4950 2    50   Output ~ 0
CSENSE_2
Wire Wire Line
	6950 4950 6750 4950
Connection ~ 6750 4950
$Comp
L power:GND #PWR0181
U 1 1
P 6750 5150
F 0 "#PWR0181" H 6750 4900 50  0001 C CNN
F 1 "GND" H 6755 4977 50  0000 C CNN
F 2 "" H 6750 5150 50  0001 C CNN
F 3 "" H 6750 5150 50  0001 C CNN
	1    6750 5150
	1    0    0    -1  
$EndComp
$Comp
L Device:C_Small C37
U 1 1
P 6600 4450
F 0 "C37" H 6450 4450 50  0000 C CNN
F 1 "2200pF" H 6300 4550 50  0000 C CNN
F 2 "Capacitor_SMD:C_0402_1005Metric" H 6600 4450 50  0001 C CNN
F 3 "~" H 6600 4450 50  0001 C CNN
	1    6600 4450
	-1   0    0    1   
$EndComp
$Comp
L power:GND #PWR0182
U 1 1
P 6600 4550
F 0 "#PWR0182" H 6600 4300 50  0001 C CNN
F 1 "GND" H 6605 4377 50  0000 C CNN
F 2 "" H 6600 4550 50  0001 C CNN
F 3 "" H 6600 4550 50  0001 C CNN
	1    6600 4550
	1    0    0    -1  
$EndComp
Text HLabel 6950 4350 2    50   Output ~ 0
CSENSE_1
Wire Wire Line
	6850 4050 8500 4050
Wire Wire Line
	8500 4050 8500 4300
Connection ~ 8500 4300
Wire Wire Line
	6950 4350 6600 4350
Connection ~ 6600 4350
Wire Wire Line
	6600 4350 6450 4350
$Comp
L Device:Thermistor TH2
U 1 1
P 9650 2250
F 0 "TH2" H 9755 2296 50  0000 L CNN
F 1 "10k" H 9755 2205 50  0000 L CNN
F 2 "Resistor_SMD:R_0402_1005Metric" H 9650 2250 50  0001 C CNN
F 3 "~" H 9650 2250 50  0001 C CNN
	1    9650 2250
	1    0    0    -1  
$EndComp
$Comp
L Device:R R28
U 1 1
P 9650 2650
F 0 "R28" H 9580 2604 50  0000 R CNN
F 1 "3.3k" H 9580 2695 50  0000 R CNN
F 2 "Resistor_SMD:R_0402_1005Metric" V 9580 2650 50  0001 C CNN
F 3 "~" H 9650 2650 50  0001 C CNN
	1    9650 2650
	-1   0    0    1   
$EndComp
$Comp
L power:GND #PWR0183
U 1 1
P 9650 2800
F 0 "#PWR0183" H 9650 2550 50  0001 C CNN
F 1 "GND" H 9655 2627 50  0000 C CNN
F 2 "" H 9650 2800 50  0001 C CNN
F 3 "" H 9650 2800 50  0001 C CNN
	1    9650 2800
	1    0    0    -1  
$EndComp
$Comp
L Device:C_Small C33
U 1 1
P 9350 2700
F 0 "C33" V 9300 2750 50  0000 L CNN
F 1 "2.2uF 16V" V 9200 2550 50  0000 L CNN
F 2 "Capacitor_SMD:C_0402_1005Metric" H 9350 2700 50  0001 C CNN
F 3 "~" H 9350 2700 50  0001 C CNN
	1    9350 2700
	1    0    0    -1  
$EndComp
$Comp
L power:GND #PWR0184
U 1 1
P 9350 2800
F 0 "#PWR0184" H 9350 2550 50  0001 C CNN
F 1 "GND" H 9355 2627 50  0000 C CNN
F 2 "" H 9350 2800 50  0001 C CNN
F 3 "" H 9350 2800 50  0001 C CNN
	1    9350 2800
	1    0    0    -1  
$EndComp
Wire Wire Line
	9650 2450 9650 2500
Wire Wire Line
	9650 2450 9350 2450
Wire Wire Line
	9350 2450 9350 2600
Connection ~ 9650 2450
$Comp
L power:VDD #PWR0185
U 1 1
P 9650 2050
F 0 "#PWR0185" H 9650 1900 50  0001 C CNN
F 1 "VDD" H 9667 2223 50  0000 C CNN
F 2 "" H 9650 2050 50  0001 C CNN
F 3 "" H 9650 2050 50  0001 C CNN
	1    9650 2050
	1    0    0    -1  
$EndComp
Text HLabel 9950 2450 2    50   Output ~ 0
TEMP_SENSE
Wire Wire Line
	9950 2450 9650 2450
Text GLabel 5750 800  0    50   UnSpc ~ 0
GVDD
Wire Wire Line
	5750 800  5900 800 
Connection ~ 5900 800 
Wire Wire Line
	2850 3950 3550 3950
Wire Wire Line
	2850 4050 3550 4050
Wire Wire Line
	5500 6650 5500 6850
Wire Wire Line
	4000 6650 4000 6850
Wire Wire Line
	3450 6850 4000 6850
Connection ~ 4000 6850
Wire Wire Line
	4000 6850 4000 7100
Wire Wire Line
	5000 6850 5500 6850
Connection ~ 5500 6850
Wire Wire Line
	5500 6850 5500 7050
Wire Wire Line
	2100 6850 2500 6850
Wire Wire Line
	2500 6650 2500 6850
Connection ~ 2500 6850
Text Notes 750  7250 0    50   ~ 0
FET Gate Charge Total= 41nC.\nGate Driver avg current = 41nC x 6 x sw Freq
$Comp
L Connector:TestPoint TP8
U 1 1
P 6600 4350
F 0 "TP8" H 6658 4422 50  0000 L CNN
F 1 "TestPoint" H 6658 4377 50  0001 L CNN
F 2 "TestPoint:TestPoint_Pad_D1.5mm" H 6800 4350 50  0001 C CNN
F 3 "~" H 6800 4350 50  0001 C CNN
	1    6600 4350
	1    0    0    -1  
$EndComp
$Comp
L Connector:TestPoint TP9
U 1 1
P 6750 4950
F 0 "TP9" H 6808 5022 50  0000 L CNN
F 1 "TestPoint" H 6808 4977 50  0001 L CNN
F 2 "TestPoint:TestPoint_Pad_D1.5mm" H 6950 4950 50  0001 C CNN
F 3 "~" H 6950 4950 50  0001 C CNN
	1    6750 4950
	1    0    0    -1  
$EndComp
$Comp
L Connector:TestPoint TP7
U 1 1
P 8500 3350
F 0 "TP7" H 8558 3422 50  0000 L CNN
F 1 "TestPoint" H 8558 3377 50  0001 L CNN
F 2 "TestPoint:TestPoint_Pad_D1.5mm" H 8700 3350 50  0001 C CNN
F 3 "~" H 8700 3350 50  0001 C CNN
	1    8500 3350
	1    0    0    -1  
$EndComp
Connection ~ 8500 3350
$Comp
L Connector:TestPoint TP4
U 1 1
P 8300 2850
F 0 "TP4" H 8358 2922 50  0000 L CNN
F 1 "TestPoint" H 8358 2877 50  0001 L CNN
F 2 "TestPoint:TestPoint_Pad_D1.5mm" H 8500 2850 50  0001 C CNN
F 3 "~" H 8500 2850 50  0001 C CNN
	1    8300 2850
	1    0    0    -1  
$EndComp
Connection ~ 8300 2850
Wire Wire Line
	8300 2850 7600 2850
$Comp
L Connector:TestPoint TP5
U 1 1
P 8100 2950
F 0 "TP5" H 8158 3022 50  0000 L CNN
F 1 "TestPoint" H 8158 2977 50  0001 L CNN
F 2 "TestPoint:TestPoint_Pad_D1.5mm" H 8300 2950 50  0001 C CNN
F 3 "~" H 8300 2950 50  0001 C CNN
	1    8100 2950
	1    0    0    -1  
$EndComp
Connection ~ 8100 2950
Wire Wire Line
	8100 2950 8500 2950
$Comp
L Connector:TestPoint TP6
U 1 1
P 8000 3050
F 0 "TP6" H 7942 3122 50  0000 R CNN
F 1 "TestPoint" H 8058 3077 50  0001 L CNN
F 2 "TestPoint:TestPoint_Pad_D1.5mm" H 8200 3050 50  0001 C CNN
F 3 "~" H 8200 3050 50  0001 C CNN
	1    8000 3050
	-1   0    0    1   
$EndComp
$Comp
L Connector_Generic:Conn_01x03 J10
U 1 1
P 7250 6100
F 0 "J10" H 7330 6142 50  0000 L CNN
F 1 "MR30PW-M 15A (30A)" H 7330 6051 50  0000 L CNN
F 2 "Connector_Wire:SolderWirePad_1x03_P7.62mm_Drill2.5mm" H 7250 6100 50  0001 C CNN
F 3 "~" H 7250 6100 50  0001 C CNN
	1    7250 6100
	1    0    0    -1  
$EndComp
Text Notes 7350 6450 0    50   ~ 0
MP30 can handle 30A peak and 15A cont.\nif more current is needed, the connector \ncan be changed.
Wire Wire Line
	4000 5900 4000 6200
Wire Wire Line
	5500 5900 5500 6100
Wire Wire Line
	5500 6100 7050 6100
Connection ~ 5500 6100
Wire Wire Line
	5500 6100 5500 6250
Wire Wire Line
	7050 6200 4000 6200
Connection ~ 4000 6200
Wire Wire Line
	4000 6200 4000 6250
$EndSCHEMATC
